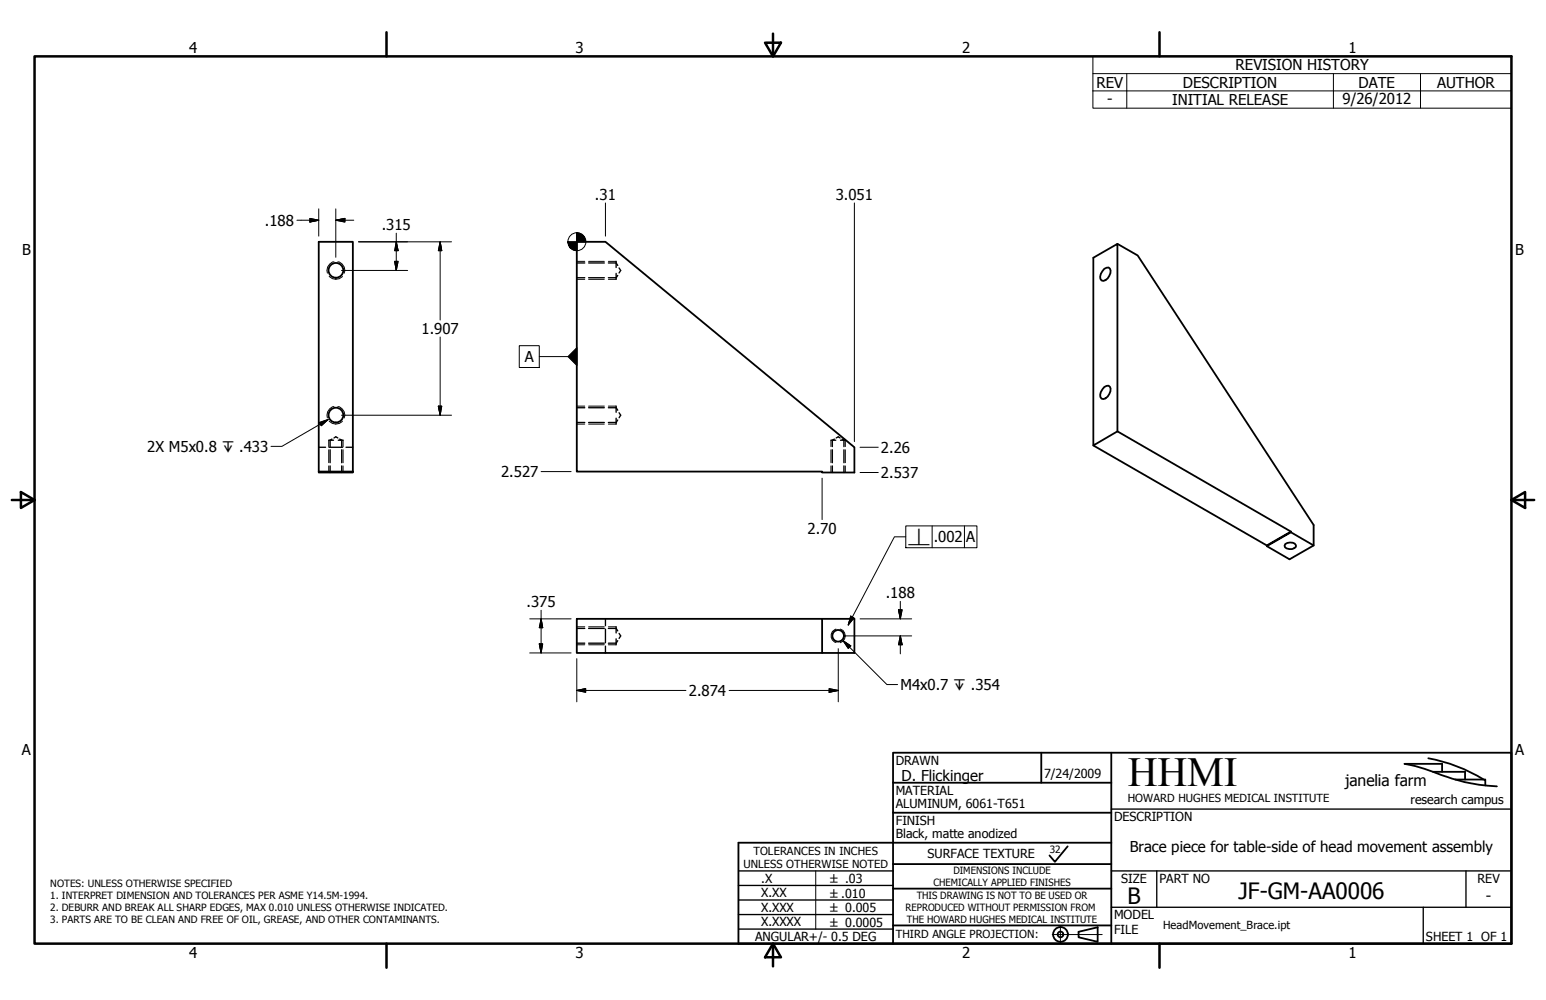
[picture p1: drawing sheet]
<svg xmlns="http://www.w3.org/2000/svg" width="432mm" height="279mm" viewBox="0 0 432 279" stroke-linecap="round" stroke-linejoin="round" font-family="sans-serif">
<!-- layer: Visible (ANSI) -->
<g fill="none" stroke="#000" stroke-width=".51">
<path d="M161.1 67.6h8l69.5 57.4v7h-9v-.2h-68.5zM308.4 75.1l1.2-.4a1.6 1.6 0 0 1 .2 2.4 1.78 1.78 0 0 1-2.1 1.3 1.95 1.95 0 0 1 .2-2.6zM312.1 68.1l5.7 3.3 49.1 75.3v5.7l-6.7 3.9-6.4-3.7M308.4 108.1l1.2-.3a1.57 1.57 0 0 1 .2 2.3 1.78 1.78 0 0 1-2.1 1.3 1.95 1.95 0 0 1 .2-2.6zM89 131.8h9.6v.2h-9.6zM89 131.8v-64.2h9.6v64.2M305.4 124.5l48.4 27.9M312.1 120.5v-52.4l-6.7 3.9v52.5l6.7-4 48.5 28M353.8 152.4l6.8-3.9v.2l-6.8 3.9zM359 152a2.19 2.19 0 0 1 2.9 .3 1.37 1.37 0 0 1-1.8 1.1l-1.2-.5-.1-.4zM360.6 148.7l6.3 3.7M161.1 172.9h68.5v9.5h-68.5z"/>
<path d="M229.6 172.9h9v9.5h-9"/>
<circle cx="93.8" cy="75.5" r="2.06"/>
<circle cx="93.8" cy="116" r="2.06"/>
<circle cx="234.1" cy="177.6" r="1.62"/>
</g>
<!-- layer: Hidden (ANSI) -->
<g fill="none" stroke="#000" stroke-width=".38">
<path d="M161.1 77.6h2.2M161.1 73.5h2.2M164.4 77.6h4.4M164.4 73.5h4.4M169.9 73.5h2.2l.4 .7M172.1 73v1.7M172.1 76.4v1.6M172.5 77l-.4 .6h-2.2M172.9 74.9l.5 .7-.5 .7M161.1 118h2.2M161.1 113.9h2.2M164.4 118h4.4"/>
<path d="M164.4 113.9h4.4M169.9 113.9h2.2l.4 .7M172.1 113.5v1.7M172.1 116.8v1.7M172.5 117.3l-.4 .7h-2.2M172.9 115.3l.5 .7-.5 .7M89 125h1.9M91.8 123h1.4M91.9 125h3.8M92.2 125.7v3.6M92.2 130.2v1.8M92.7 122.7l-.5 .3v1.8"/>
<path d="M93.3 122.4l.5-.4 .6 .4M94.5 123h1.3M94.9 122.7l.5 .3v1.8M95.4 125.7v3.6M95.4 130.2v1.8M96.6 125h2M232.1 123h1.3M232.5 125.7v3.6M232.5 130.2v1.8M233 122.7l-.5 .3v1.8M233.6 122.4l.5-.4 .5 .4M234.8 123h1.3"/>
<path d="M235.2 122.7l.5 .3v1.8M235.7 125.7v3.6M235.7 130.2v1.8M161.1 179.7h2.2M161.1 175.6h2.2M164.4 179.7h4.4M164.4 175.6h4.4M169.1 172.9v1.9M169.1 175.8v3.8M169.9 175.6h2.2l.4 .7M172.1 175.1v1.7M172.1 178.5v1.6"/>
<path d="M172.5 179l-.4 .7h-2.2M172.9 177l.5 .7-.5 .7M169.1 180.5v1.9"/>
</g>
<!-- layer: Hidden Narrow (ANSI) -->
<g fill="none" stroke="#000" stroke-width=".28">
<path d="M91.9 77.2a2.47 2.47 0 0 0 3.7 0M93.3 73.2a2.46 2.46 0 0 0-1.9 3.1M94.4 73.2a2.39 2.39 0 0 1 1.7 3.1M161.1 78h2.2M161.1 73h2.2M164.4 78h4.4M164.4 73h4.4M169.9 78h2.2M169.9 73h2.2M91.9 117.7a2.47 2.47 0 0 0 3.7 0M93.3 113.6a2.46 2.46 0 0 0-1.9 3.2M94.4 113.6a2.39 2.39 0 0 1 1.7 3.2"/>
<path d="M161.1 118.5h2.2M161.1 113.5h2.2M164.4 118.5h4.4M164.4 113.5h4.4M169.9 118.5h2.2M169.9 113.5h2.2M91.8 123v1.8M91.8 125.7v3.6M91.8 130.2v1.8M95.8 123v1.8M95.8 125.7v3.6M95.8 130.2v1.8"/>
<path d="M232.1 123v1.8M232.1 125.7v3.6M232.1 130.2v1.8M236.1 123v1.8M236.1 125.7v3.6M236.1 130.2v1.8M161.1 175.1h2.2M164.4 175.1h4.4M169.9 175.1h2.2M233.5 175.8a1.96 1.96 0 0 0-1.4 1.8 1.96 1.96 0 0 0 1.4 1.9M234.7 175.8a2 2 0 0 1 1.4 1.9 2 2 0 0 1-1.4 1.9M161.1 180.1h2.2"/>
<path d="M164.4 180.1h4.4M169.9 180.1h2.2"/>
</g>
<!-- layer: Border (ANSI) -->
<g fill="none" stroke="#000" stroke-width=".7">
<path d="M9.7 15.7h412.4v248h-412.4zM107.9 9v6.7M213.7 11.9h4.4l-2.2 3.8zM215.9 9.4v6.3M323.8 9v6.7M3.3 139.7h6.4M5.8 137.5l3.9 2.2-3.9 2.2zM422.1 139.7l3.9-2.2v4.4zM422.1 139.7h6.4M107.9 263.7v6.7M215.9 263.7l2.2 3.8h-4.4zM215.9 263.7v6.3"/>
<path d="M323.8 263.7v6.7"/>
</g>
<!-- layer: Title (ANSI) -->
<g fill="none" stroke="#000" stroke-width=".51">
<path d="M249.4 218.7h61M290.8 210.3v8.4M310.4 210.3v53.4M398.9 211.9a44.8 44.8 0 0 1 15.5 5.9M400.2 215.6h9v2.2M402.8 215.6v-2.2h-10.5a63.1 63.1 0 0 1 11.8 3.6l4.9 1.5a49.3 49.3 0 0 0 9.1 1.2M406.5 217.8h8.3v1.7M249.4 227.1h61M298.2 236.5l-3.6 4.3-1.5-1.8M310.4 235.5h-104.2v28.2h215.9v-53.4h-172.7v53.4M249.4 241.4h61M249.4 258.6h61"/>
<path d="M249.4 248.3h61M301.2 260.3l5.4-1.2v4l-5.4-1.2z"/>
<circle cx="296.2" cy="261.1" r="2.06"/>
<circle cx="296.2" cy="261.1" r=".79"/>
</g>
<!-- layer: Sketch Geometry (ANSI) -->
<path d="M227.8 243.3v16.3" fill="none" stroke="#000" stroke-width=".28"/>
<!-- layer: Centerline (ANSI) -->
<path d="M296.2 258.8v4.6M293.9 261.1h13.9" fill="none" stroke="#000" stroke-width=".28"/>
<!-- layer: Title (ANSI) -->
<path d="M310.4 226.1h111.7M206.2 259.6h43.2M206.2 255.5h43.2M206.2 251.5h43.2M206.2 247.4h43.2M206.2 243.3h43.2M310.4 243.3h111.7M310.4 253.5h111.7M323.1 243.3v10.2M397.5 253.5v10.2M409.4 243.3v10.2" fill="none" stroke="#000" stroke-width=".38"/>
<!-- layer: Symbol (ANSI) -->
<g fill="none" stroke="#000" stroke-width=".28">
<path d="M305.2 20.6v-4.9h116.9v4.9M305.2 25.4h116.9M314.7 20.6v9.6M372.4 20.6v9.6M396.7 20.6v9.6M422.1 20.6h-116.9v4.8M422.1 20.6v9.6h-116.9v-4.8M145 96.6h5.6v6.1h-5.6zM150.6 99.6h8M89.2 118l2.4-.8-1.9 1.7zM91.6 117.2l-12.9 7.5h-3M253 150h-3.2l-12.9 24.6"/>
<path d="M253 146.9h19.9v6.1h-19.9zM260.3 146.9v6.1M269.4 146.9v6.1M235.5 179.1l2.1 1.4-.7 .7zM235.5 179.1l12.2 12.2h3M237.6 172.1l.9 .6-1.6 1.9z"/>
</g>
<!-- layer: Dimension (ANSI) -->
<g fill="none" stroke="#000" stroke-width=".28">
<path d="M89 58.4v7.6M93.8 58.4v13.5M169.1 56.7v9.3M238.6 56.7v66.7M82.9 61.5h6.1M86.6 61l2.4 .5-2.4 .5zM93.8 61.5l2.5-.5v1zM93.8 61.5h5M95.4 75.6h18.5M100.1 67.6h26M110.2 73h1l-.5 2.6zM110.7 67.6l.5 2.4h-1z"/>
<path d="M110.7 65.2v10.4M122.9 67.6l.5 2.4h-1zM122.9 67.6v21.8M122.9 94.2v21.8M95.4 116h30.7M122.4 113.5h1l-.5 2.5zM151.1 131.8h8.4M229.6 133.6v11.6M240.2 132h5.1M240.2 125h5.1M148 172.9h11.5M150.6 179.9h1l-.5 2.5z"/>
<path d="M151.1 172.9l.5 2.5h-1zM151.1 170.5v11.9M235.7 177.7h18.9M240.2 172.9h14.4M251 170.4h1l-.5 2.5zM251.5 177.7l.5 2.4h-1zM251.5 168v4.9M251.5 177.7v5M148 182.4h11.5M161.1 192.9l2.5-.5v1zM161.1 192.9h30.5M161.1 184v12.1"/>
<path d="M203.6 192.9h30.5M231.6 192.4l2.5 .5-2.5 .5zM234.1 181.2v14.9"/>
<circle cx="161.1" cy="67.5" r="2.51"/>
</g>
<g fill="#000" stroke="#000" stroke-width=".28">
<path d="M86.6 62l2.4-.5zM86.6 61l2.4 .5-2.4 .5zM93.8 61.5l2.5-.5zM93.8 61.5l2.5-.5v1zM110.2 73l.5 2.6zM110.2 73h1l-.5 2.6zM110.7 67.6l.5 2.4zM110.7 67.6l.5 2.4h-1zM122.9 67.6l.5 2.4zM122.9 67.6l.5 2.4h-1zM158.6 67.6l.7 1.7-.5-.8zM158.6 67.6l1.5 2.2-.8-.5z"/>
<path d="M158.6 67.6l2.5 2.4-1-.2zM161.1 67.6h2.5zM161.1 65l2.5 2.6h-2.5zM161.1 65v5zM158.6 67.6h2.5v2.4zM158.6 67.6h2.5zM162.9 65.8l.5 .8 .2 1zM162.1 65.2l.8 .6 .7 1.8zM161.1 65l1 .2 1.5 2.4zM122.4 113.5l.5 2.5zM122.4 113.5h1l-.5 2.5zM150.6 179.9l.5 2.5z"/>
<path d="M150.6 179.9h1l-.5 2.5zM151.1 172.9l.5 2.5zM151.1 172.9l.5 2.5h-1zM251 170.4l.5 2.5zM251 170.4h1l-.5 2.5zM161.1 192.9l2.5-.5zM161.1 192.9l2.5-.5v1zM231.6 193.4l2.5-.5zM231.6 192.4l2.5 .5-2.5 .5zM251.5 177.7l.5 2.4zM251.5 177.7l.5 2.4h-1z"/>
</g>
<!-- layer: Symbol (ANSI) -->
<path d="M161.1 97.2v4.9zM161.1 97.2v4.9l-2.5-2.5zM89.7 118.9l1.9-1.7zM89.2 118l2.4-.8-1.9 1.7zM237.6 172.1l-.7 2.5zM237.6 172.1l.9 .6-1.6 1.9zM235.5 179.1l2.1 1.4zM235.5 179.1l2.1 1.4-.7 .7z" fill="#000" stroke="#000" stroke-width=".28"/>
<text font-size="11.6" x="315" y="219.7">HHMI</text>
<g font-size="6.3">
<text x="345.9" y="251.1">JF-GM-AA0006</text>
<text x="314.9" y="252.6">B</text>
</g>
<text font-size="4.4" x="375.7" y="219.5">janelia farm</text>
<g font-size="4.2">
<text x="52.8" y="14.7">4</text>
<text x="160.8" y="14.7">3</text>
<text x="268.7" y="14.7">2</text>
<text x="376.7" y="14.7">1</text>
<text x="345.1" y="19.7">REVISION HISTORY</text>
<text x="306.3" y="24.5">REV</text>
<text x="309.2" y="29.1">-</text>
<text x="327.3" y="29.3">INITIAL RELEASE</text>
<text x="330.4" y="24.5">DESCRIPTION</text>
<text x="375" y="29.1">9/26/2012</text>
<text x="379.5" y="24.5">DATE</text>
<text x="401.4" y="24.5">AUTHOR</text>
<text x="166.2" y="55.8">.31</text>
<text x="233.4" y="55.8">3.051</text>
<text x="74" y="63.1">.188</text>
<text x="106.6" y="64.3">.315</text>
<text x="6.2" y="71.4">B</text>
<text x="423.2" y="71.4">B</text>
<text x="117.7" y="93.3">1.907</text>
<text x="146.6" y="101.2">A</text>
<text x="41.1" y="126.3">2X M5x0.8 ↧ .433</text>
<text x="246.1" y="126.5">2.26</text>
<text x="140" y="133.3">2.527</text>
<text x="246.1" y="133.5">2.537</text>
<text x="225.6" y="149.1">2.70</text>
<text x="260.8" y="151.5">.002</text>
<text x="269.8" y="151.5">A</text>
<text x="247.4" y="167.1">.188</text>
<text x="147.1" y="169.6">.375</text>
<text x="192.4" y="194.4">2.874</text>
<text x="251.5" y="192.8">M4x0.7 ↧ .354</text>
<text x="6.1" y="211.1">A</text>
<text x="423.2" y="211.1">A</text>
<text x="251.8" y="218.2">D. Flickinger</text>
<text x="315.5" y="238.1">Brace piece for table-side of head movement assembly</text>
<text x="415" y="251.7">-</text>
<text x="52.8" y="267.7">4</text>
<text x="160.8" y="267.8">3</text>
<text x="268.7" y="267.8">2</text>
<text x="376.7" y="267.7">1</text>
</g>
<text font-size="4" x="253.4" y="152.2">⟂</text>
<g font-size="3.5">
<text x="250.2" y="213.6">DRAWN</text>
<text x="250.2" y="222">MATERIAL</text>
<text x="291.6" y="217.4">7/24/2009</text>
<text x="250.2" y="225.7">ALUMINUM, 6061-T651</text>
<text x="394" y="224.5">research campus</text>
<text x="250.2" y="230.4">FINISH</text>
<text x="311.1" y="229.4">DESCRIPTION</text>
<text x="250.2" y="234.1">Black, matte anodized</text>
<text x="259.1" y="239.7">SURFACE TEXTURE</text>
<text x="212.6" y="246.6">.X</text>
<text x="212.6" y="250.7">X.XX</text>
<text x="313.2" y="246.7">SIZE</text>
<text x="323.8" y="246.7">PART NO</text>
<text x="412.7" y="246.6">REV</text>
<text x="212.6" y="254.8">X.XXX</text>
<text x="311.1" y="256.9">MODEL</text>
<text x="210.9" y="263">ANGULAR+/- 0.5 DEG</text>
<text x="212.6" y="258.8">X.XXXX</text>
<text x="311.1" y="261">FILE</text>
<text x="398.3" y="262.8">SHEET 1 OF 1</text>
</g>
<g font-size="3.3">
<text x="231.9" y="246.7">± .03</text>
<text x="231.9" y="250.8">±.010</text>
<text x="231.9" y="254.8">± 0.005</text>
<text x="231.9" y="258.9">± 0.0005</text>
</g>
<g font-size="3.1">
<text x="315" y="224.1">HOWARD HUGHES MEDICAL INSTITUTE</text>
<text x="210.4" y="238.8">TOLERANCES IN INCHES</text>
<text x="207.6" y="242.6">UNLESS OTHERWISE NOTED</text>
<text x="250.2" y="262.2">THIRD ANGLE PROJECTION:</text>
<text x="324.9" y="259.5">HeadMovement_Brace.ipt</text>
</g>
<g font-size="2.8">
<text x="293.2" y="238.4">32</text>
<text x="266.3" y="244.3">DIMENSIONS INCLUDE</text>
<text x="14" y="247.8">NOTES: UNLESS OTHERWISE SPECIFIED</text>
<text x="14" y="251.2">1. INTERPRET DIMENSION AND TOLERANCES PER ASME Y14.5M-1994.</text>
<text x="256" y="251.1">THIS DRAWING IS NOT TO BE USED OR</text>
<text x="260.7" y="247.6">CHEMICALLY APPLIED FINISHES</text>
<text x="14" y="254.5">2. DEBURR AND BREAK ALL SHARP EDGES, MAX 0.010 UNLESS OTHERWISE INDICATED.</text>
<text x="14" y="257.9">3. PARTS ARE TO BE CLEAN AND FREE OF OIL, GREASE, AND OTHER CONTAMINANTS.</text>
<text x="252.9" y="254.4">REPRODUCED WITHOUT PERMISSION FROM</text>
<text x="253.3" y="257.8">THE HOWARD HUGHES MEDICAL INSTITUTE</text>
</g>
</svg>
